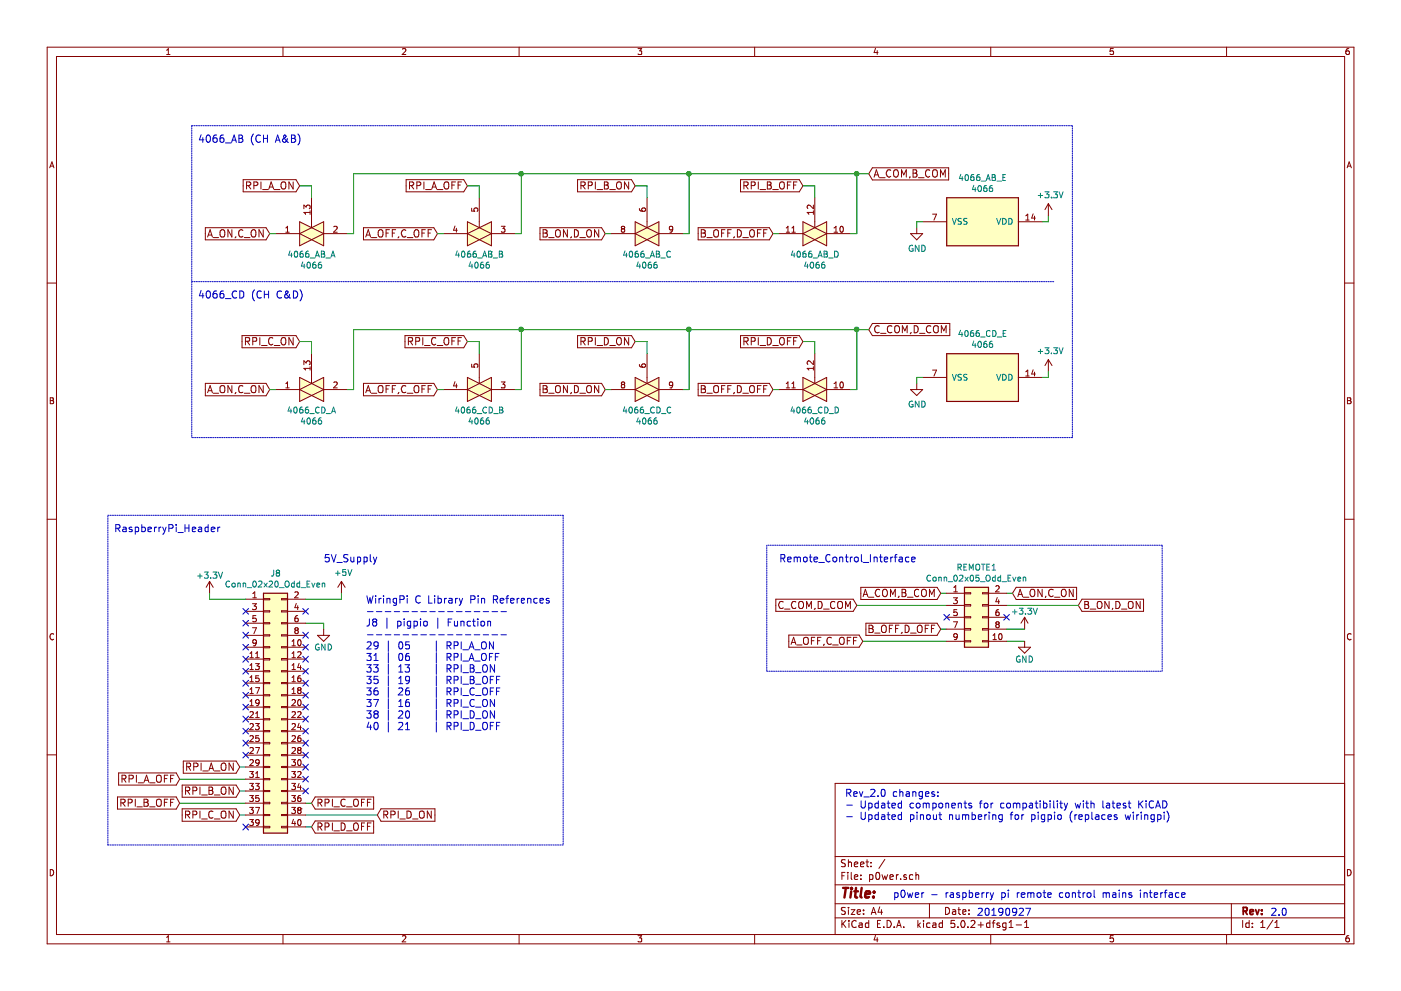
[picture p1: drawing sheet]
EESchema Schematic File Version 4
EELAYER 26 0
EELAYER END
$Descr A4 11693 8268
encoding utf-8
Sheet 1 1
Title ""
Date ""
Rev ""
Comp ""
Comment1 ""
Comment2 ""
Comment3 ""
Comment4 ""
$EndDescr
Text GLabel 2000 6400 0    60   Input ~ 0
RPI_A_ON
Text GLabel 1500 6500 0    60   Input ~ 0
RPI_A_OFF
Text GLabel 2000 6600 0    60   Input ~ 0
RPI_B_ON
Text GLabel 1500 6700 0    60   Input ~ 0
RPI_B_OFF
Text GLabel 2000 6800 0    60   Input ~ 0
RPI_C_ON
Text GLabel 2600 6700 2    60   Input ~ 0
RPI_C_OFF
Text GLabel 3150 6800 2    60   Input ~ 0
RPI_D_ON
Text GLabel 2600 6900 2    60   Input ~ 0
RPI_D_OFF
Text GLabel 2500 1550 0    60   Input ~ 0
RPI_A_ON
Text GLabel 7850 4950 0    60   Input ~ 0
A_COM,B_COM
Text GLabel 7150 5050 0    60   Input ~ 0
C_COM,D_COM
Text GLabel 8450 4950 2    60   Input ~ 0
A_ON,C_ON
Text GLabel 9000 5050 2    60   Input ~ 0
B_ON,D_ON
Text GLabel 7850 5250 0    60   Input ~ 0
B_OFF,D_OFF
Text GLabel 7200 5350 0    60   Input ~ 0
A_OFF,C_OFF
Text GLabel 7250 1450 2    60   Input ~ 0
A_COM,B_COM
Text GLabel 2250 1950 0    60   Input ~ 0
A_ON,C_ON
Text GLabel 3650 1950 0    60   Input ~ 0
A_OFF,C_OFF
Text GLabel 3900 1550 0    60   Input ~ 0
RPI_A_OFF
Text GLabel 5050 1950 0    60   Input ~ 0
B_ON,D_ON
Text GLabel 6450 1950 0    60   Input ~ 0
B_OFF,D_OFF
Text GLabel 5300 1550 0    60   Input ~ 0
RPI_B_ON
Text GLabel 6700 1550 0    60   Input ~ 0
RPI_B_OFF
Wire Wire Line
	2050 6500 1500 6500
Wire Wire Line
	2050 6700 1500 6700
Wire Wire Line
	2550 6800 3150 6800
Wire Wire Line
	2050 6400 2000 6400
Wire Wire Line
	2050 6600 2000 6600
Wire Wire Line
	2050 6800 2000 6800
Wire Wire Line
	2600 6700 2550 6700
Wire Wire Line
	2600 6900 2550 6900
Wire Wire Line
	7900 4950 7850 4950
Wire Wire Line
	7900 5050 7150 5050
Wire Wire Line
	7900 5250 7850 5250
Wire Wire Line
	7900 5350 7200 5350
Wire Wire Line
	8450 4950 8400 4950
Wire Wire Line
	8400 5050 9000 5050
Wire Wire Line
	8400 5350 8550 5350
Wire Notes Line
	1600 1050 1600 3650
Wire Notes Line
	1600 2350 8800 2350
Text Notes 1650 1200 0    60   ~ 0
4066_AB (CH A&B)
Text Notes 1650 2500 0    60   ~ 0
4066_CD (CH C&D)
Wire Wire Line
	2550 5200 2700 5200
Wire Wire Line
	2700 5200 2700 5250
Text Notes 2700 4700 0    60   ~ 0
5V_Supply
Text Notes 950  4450 0    60   ~ 0
RaspberryPi_Header
Text Notes 6500 4700 0    60   ~ 0
Remote_Control_Interface
Wire Notes Line
	6400 4550 6400 5600
Wire Notes Line
	6400 5600 9700 5600
Wire Notes Line
	9700 5600 9700 4550
Wire Notes Line
	9700 4550 6400 4550
Wire Notes Line
	900  7050 4700 7050
Wire Notes Line
	900  7050 900  4300
Text Notes 7450 7500 0    60   ~ 0
p0wer - raspberry pi remote control mains interface
Text Notes 10600 7650 0    60   ~ 0
2.0
Text Notes 8150 7650 0    60   ~ 0
20190927
Text Notes 3050 6100 0    60   ~ 0
WiringPi C Library Pin References\n----------------\nJ8 | pigpio | Function\n----------------\n29 | 05    | RPI_A_ON\n31 | 06    | RPI_A_OFF\n33 | 13    | RPI_B_ON\n35 | 19    | RPI_B_OFF\n36 | 26    | RPI_C_OFF\n37 | 16    | RPI_C_ON\n38 | 20    | RPI_D_ON\n40 | 21    | RPI_D_OFF
Wire Notes Line
	900  4300 4700 4300
Wire Notes Line
	4700 4300 4700 7050
$Comp
L 4xxx:4066 4066_AB_
U 1 1
P 2600 1950
F 0 "4066_AB_" H 2600 1778 50  0000 C CNN
F 1 "4066" H 2600 1687 50  0000 C CNN
F 2 "" H 2600 1950 50  0001 C CNN
F 3 "http://www.ti.com/lit/ds/symlink/cd4066b.pdf" H 2600 1950 50  0001 C CNN
	1    2600 1950
	1    0    0    -1  
$EndComp
$Comp
L 4xxx:4066 4066_AB_
U 2 1
P 4000 1950
F 0 "4066_AB_" H 4000 1778 50  0000 C CNN
F 1 "4066" H 4000 1687 50  0000 C CNN
F 2 "" H 4000 1950 50  0001 C CNN
F 3 "http://www.ti.com/lit/ds/symlink/cd4066b.pdf" H 4000 1950 50  0001 C CNN
	2    4000 1950
	1    0    0    -1  
$EndComp
$Comp
L 4xxx:4066 4066_AB_
U 3 1
P 5400 1950
F 0 "4066_AB_" H 5400 1778 50  0000 C CNN
F 1 "4066" H 5400 1687 50  0000 C CNN
F 2 "" H 5400 1950 50  0001 C CNN
F 3 "http://www.ti.com/lit/ds/symlink/cd4066b.pdf" H 5400 1950 50  0001 C CNN
	3    5400 1950
	1    0    0    -1  
$EndComp
$Comp
L 4xxx:4066 4066_AB_
U 4 1
P 6800 1950
F 0 "4066_AB_" H 6800 1778 50  0000 C CNN
F 1 "4066" H 6800 1687 50  0000 C CNN
F 2 "" H 6800 1950 50  0001 C CNN
F 3 "http://www.ti.com/lit/ds/symlink/cd4066b.pdf" H 6800 1950 50  0001 C CNN
	4    6800 1950
	1    0    0    -1  
$EndComp
$Comp
L 4xxx:4066 4066_AB_
U 5 1
P 8200 1850
F 0 "4066_AB_" V 7833 1850 50  0000 C CNN
F 1 "4066" V 7924 1850 50  0000 C CNN
F 2 "" H 8200 1850 50  0001 C CNN
F 3 "http://www.ti.com/lit/ds/symlink/cd4066b.pdf" H 8200 1850 50  0001 C CNN
	5    8200 1850
	0    1    1    0   
$EndComp
Wire Wire Line
	2250 1950 2300 1950
Wire Wire Line
	3650 1950 3700 1950
Wire Wire Line
	6500 1950 6450 1950
Wire Wire Line
	5100 1950 5050 1950
Wire Wire Line
	2500 1550 2600 1550
Wire Wire Line
	2600 1550 2600 1650
Wire Wire Line
	3900 1550 4000 1550
Wire Wire Line
	4000 1550 4000 1650
Wire Wire Line
	5300 1550 5400 1550
Wire Wire Line
	5400 1550 5400 1650
Wire Wire Line
	6700 1550 6800 1550
Wire Wire Line
	6800 1550 6800 1650
Wire Wire Line
	2900 1950 2950 1950
Wire Wire Line
	2950 1950 2950 1450
Wire Wire Line
	2950 1450 4350 1450
Wire Wire Line
	4300 1950 4350 1950
Wire Wire Line
	4350 1950 4350 1450
Connection ~ 4350 1450
Wire Wire Line
	4350 1450 5750 1450
Wire Wire Line
	5700 1950 5750 1950
Wire Wire Line
	5750 1950 5750 1450
Connection ~ 5750 1450
Wire Wire Line
	5750 1450 7150 1450
Wire Wire Line
	7100 1950 7150 1950
Wire Wire Line
	7150 1950 7150 1450
Connection ~ 7150 1450
Wire Wire Line
	7150 1450 7250 1450
$Comp
L power:GND #PWR?
U 1 1
P 7650 1900
F 0 "#PWR?" H 7650 1650 50  0001 C CNN
F 1 "GND" H 7655 1727 50  0000 C CNN
F 2 "" H 7650 1900 50  0001 C CNN
F 3 "" H 7650 1900 50  0001 C CNN
	1    7650 1900
	1    0    0    -1  
$EndComp
$Comp
L power:+3.3V #PWR?
U 1 1
P 8750 1800
F 0 "#PWR?" H 8750 1650 50  0001 C CNN
F 1 "+3.3V" H 8765 1973 50  0000 C CNN
F 2 "" H 8750 1800 50  0001 C CNN
F 3 "" H 8750 1800 50  0001 C CNN
	1    8750 1800
	1    0    0    -1  
$EndComp
Wire Wire Line
	7700 1850 7650 1850
Wire Wire Line
	7650 1850 7650 1900
Wire Wire Line
	8700 1850 8750 1850
Wire Wire Line
	8750 1850 8750 1800
Text GLabel 2500 2850 0    60   Input ~ 0
RPI_C_ON
Text GLabel 7250 2750 2    60   Input ~ 0
C_COM,D_COM
Text GLabel 2250 3250 0    60   Input ~ 0
A_ON,C_ON
Text GLabel 3650 3250 0    60   Input ~ 0
A_OFF,C_OFF
Text GLabel 3900 2850 0    60   Input ~ 0
RPI_C_OFF
Text GLabel 5050 3250 0    60   Input ~ 0
B_ON,D_ON
Text GLabel 6450 3250 0    60   Input ~ 0
B_OFF,D_OFF
Text GLabel 5300 2850 0    60   Input ~ 0
RPI_D_ON
Text GLabel 6700 2850 0    60   Input ~ 0
RPI_D_OFF
$Comp
L 4xxx:4066 4066_CD_
U 1 1
P 2600 3250
F 0 "4066_CD_" H 2600 3078 50  0000 C CNN
F 1 "4066" H 2600 2987 50  0000 C CNN
F 2 "" H 2600 3250 50  0001 C CNN
F 3 "http://www.ti.com/lit/ds/symlink/cd4066b.pdf" H 2600 3250 50  0001 C CNN
	1    2600 3250
	1    0    0    -1  
$EndComp
$Comp
L 4xxx:4066 4066_CD_
U 2 1
P 4000 3250
F 0 "4066_CD_" H 4000 3078 50  0000 C CNN
F 1 "4066" H 4000 2987 50  0000 C CNN
F 2 "" H 4000 3250 50  0001 C CNN
F 3 "http://www.ti.com/lit/ds/symlink/cd4066b.pdf" H 4000 3250 50  0001 C CNN
	2    4000 3250
	1    0    0    -1  
$EndComp
$Comp
L 4xxx:4066 4066_CD_
U 3 1
P 5400 3250
F 0 "4066_CD_" H 5400 3078 50  0000 C CNN
F 1 "4066" H 5400 2987 50  0000 C CNN
F 2 "" H 5400 3250 50  0001 C CNN
F 3 "http://www.ti.com/lit/ds/symlink/cd4066b.pdf" H 5400 3250 50  0001 C CNN
	3    5400 3250
	1    0    0    -1  
$EndComp
$Comp
L 4xxx:4066 4066_CD_
U 4 1
P 6800 3250
F 0 "4066_CD_" H 6800 3078 50  0000 C CNN
F 1 "4066" H 6800 2987 50  0000 C CNN
F 2 "" H 6800 3250 50  0001 C CNN
F 3 "http://www.ti.com/lit/ds/symlink/cd4066b.pdf" H 6800 3250 50  0001 C CNN
	4    6800 3250
	1    0    0    -1  
$EndComp
$Comp
L 4xxx:4066 4066_CD_
U 5 1
P 8200 3150
F 0 "4066_CD_" V 7833 3150 50  0000 C CNN
F 1 "4066" V 7924 3150 50  0000 C CNN
F 2 "" H 8200 3150 50  0001 C CNN
F 3 "http://www.ti.com/lit/ds/symlink/cd4066b.pdf" H 8200 3150 50  0001 C CNN
	5    8200 3150
	0    1    1    0   
$EndComp
Wire Wire Line
	2250 3250 2300 3250
Wire Wire Line
	3650 3250 3700 3250
Wire Wire Line
	6500 3250 6450 3250
Wire Wire Line
	5100 3250 5050 3250
Wire Wire Line
	2500 2850 2600 2850
Wire Wire Line
	2600 2850 2600 2950
Wire Wire Line
	3900 2850 4000 2850
Wire Wire Line
	4000 2850 4000 2950
Wire Wire Line
	5300 2850 5400 2850
Wire Wire Line
	5400 2850 5400 2950
Wire Wire Line
	6700 2850 6800 2850
Wire Wire Line
	6800 2850 6800 2950
Wire Wire Line
	2900 3250 2950 3250
Wire Wire Line
	2950 3250 2950 2750
Wire Wire Line
	2950 2750 4350 2750
Wire Wire Line
	4300 3250 4350 3250
Wire Wire Line
	4350 3250 4350 2750
Connection ~ 4350 2750
Wire Wire Line
	4350 2750 5750 2750
Wire Wire Line
	5700 3250 5750 3250
Wire Wire Line
	5750 3250 5750 2750
Connection ~ 5750 2750
Wire Wire Line
	5750 2750 7150 2750
Wire Wire Line
	7100 3250 7150 3250
Wire Wire Line
	7150 3250 7150 2750
Connection ~ 7150 2750
Wire Wire Line
	7150 2750 7250 2750
$Comp
L power:GND #PWR?
U 1 1
P 7650 3200
F 0 "#PWR?" H 7650 2950 50  0001 C CNN
F 1 "GND" H 7655 3027 50  0000 C CNN
F 2 "" H 7650 3200 50  0001 C CNN
F 3 "" H 7650 3200 50  0001 C CNN
	1    7650 3200
	1    0    0    -1  
$EndComp
$Comp
L power:+3.3V #PWR?
U 1 1
P 8750 3100
F 0 "#PWR?" H 8750 2950 50  0001 C CNN
F 1 "+3.3V" H 8765 3273 50  0000 C CNN
F 2 "" H 8750 3100 50  0001 C CNN
F 3 "" H 8750 3100 50  0001 C CNN
	1    8750 3100
	1    0    0    -1  
$EndComp
Wire Wire Line
	7700 3150 7650 3150
Wire Wire Line
	7650 3150 7650 3200
Wire Wire Line
	8700 3150 8750 3150
Wire Wire Line
	8750 3150 8750 3100
Wire Notes Line
	8950 1050 8950 3650
Wire Notes Line
	8950 3650 1600 3650
Wire Notes Line
	1600 1050 8950 1050
$Comp
L Connector_Generic:Conn_02x05_Odd_Even REMOTE1
U 1 1
P 8100 5150
F 0 "REMOTE1" H 8150 5567 50  0000 C CNN
F 1 "Conn_02x05_Odd_Even" H 8150 5476 50  0000 C CNN
F 2 "" H 8100 5150 50  0001 C CNN
F 3 "~" H 8100 5150 50  0001 C CNN
	1    8100 5150
	1    0    0    -1  
$EndComp
NoConn ~ 7900 5150
NoConn ~ 8400 5150
$Comp
L power:GND #PWR?
U 1 1
P 8550 5350
F 0 "#PWR?" H 8550 5100 50  0001 C CNN
F 1 "GND" H 8550 5200 50  0000 C CNN
F 2 "" H 8550 5350 50  0001 C CNN
F 3 "" H 8550 5350 50  0001 C CNN
	1    8550 5350
	1    0    0    -1  
$EndComp
$Comp
L power:+3.3V #PWR?
U 1 1
P 8550 5250
F 0 "#PWR?" H 8550 5100 50  0001 C CNN
F 1 "+3.3V" H 8550 5400 50  0000 C CNN
F 2 "" H 8550 5250 50  0001 C CNN
F 3 "" H 8550 5250 50  0001 C CNN
	1    8550 5250
	1    0    0    -1  
$EndComp
Wire Wire Line
	8400 5250 8550 5250
$Comp
L Connector_Generic:Conn_02x20_Odd_Even J8
U 1 1
P 2250 5900
F 0 "J8" H 2300 7017 50  0000 C CNN
F 1 "Conn_02x20_Odd_Even" H 2300 6926 50  0000 C CNN
F 2 "" H 2250 5900 50  0001 C CNN
F 3 "~" H 2250 5900 50  0001 C CNN
	1    2250 5900
	1    0    0    -1  
$EndComp
$Comp
L power:GND #PWR?
U 1 1
P 2700 5250
F 0 "#PWR?" H 2700 5000 50  0001 C CNN
F 1 "GND" H 2700 5100 50  0000 C CNN
F 2 "" H 2700 5250 50  0001 C CNN
F 3 "" H 2700 5250 50  0001 C CNN
	1    2700 5250
	1    0    0    -1  
$EndComp
$Comp
L power:+3.3V #PWR?
U 1 1
P 1750 4950
F 0 "#PWR?" H 1750 4800 50  0001 C CNN
F 1 "+3.3V" H 1750 5100 50  0000 C CNN
F 2 "" H 1750 4950 50  0001 C CNN
F 3 "" H 1750 4950 50  0001 C CNN
	1    1750 4950
	1    0    0    -1  
$EndComp
Wire Wire Line
	2050 5000 1750 5000
Wire Wire Line
	1750 5000 1750 4950
Wire Wire Line
	2850 5000 2550 5000
$Comp
L power:+5V #PWR?
U 1 1
P 2850 4950
F 0 "#PWR?" H 2850 4800 50  0001 C CNN
F 1 "+5V" H 2865 5123 50  0000 C CNN
F 2 "" H 2850 4950 50  0001 C CNN
F 3 "" H 2850 4950 50  0001 C CNN
	1    2850 4950
	1    0    0    -1  
$EndComp
Wire Wire Line
	2850 5000 2850 4950
Text Notes 7050 6850 0    60   ~ 0
Rev_2.0 changes:\n- Updated components for compatibility with latest KiCAD\n- Updated pinout numbering for pigpio (replaces wiringpi)
NoConn ~ 2050 5100
NoConn ~ 2050 5200
NoConn ~ 2050 5300
NoConn ~ 2050 5400
NoConn ~ 2050 5500
NoConn ~ 2050 5600
NoConn ~ 2050 5700
NoConn ~ 2050 5800
NoConn ~ 2050 5900
NoConn ~ 2050 6000
NoConn ~ 2050 6100
NoConn ~ 2050 6200
NoConn ~ 2050 6300
NoConn ~ 2050 6900
NoConn ~ 2550 6600
NoConn ~ 2550 6500
NoConn ~ 2550 6400
NoConn ~ 2550 6300
NoConn ~ 2550 6200
NoConn ~ 2550 6100
NoConn ~ 2550 6000
NoConn ~ 2550 5900
NoConn ~ 2550 5800
NoConn ~ 2550 5700
NoConn ~ 2550 5600
NoConn ~ 2550 5500
NoConn ~ 2550 5400
NoConn ~ 2550 5300
NoConn ~ 2550 5100
$EndSCHEMATC
